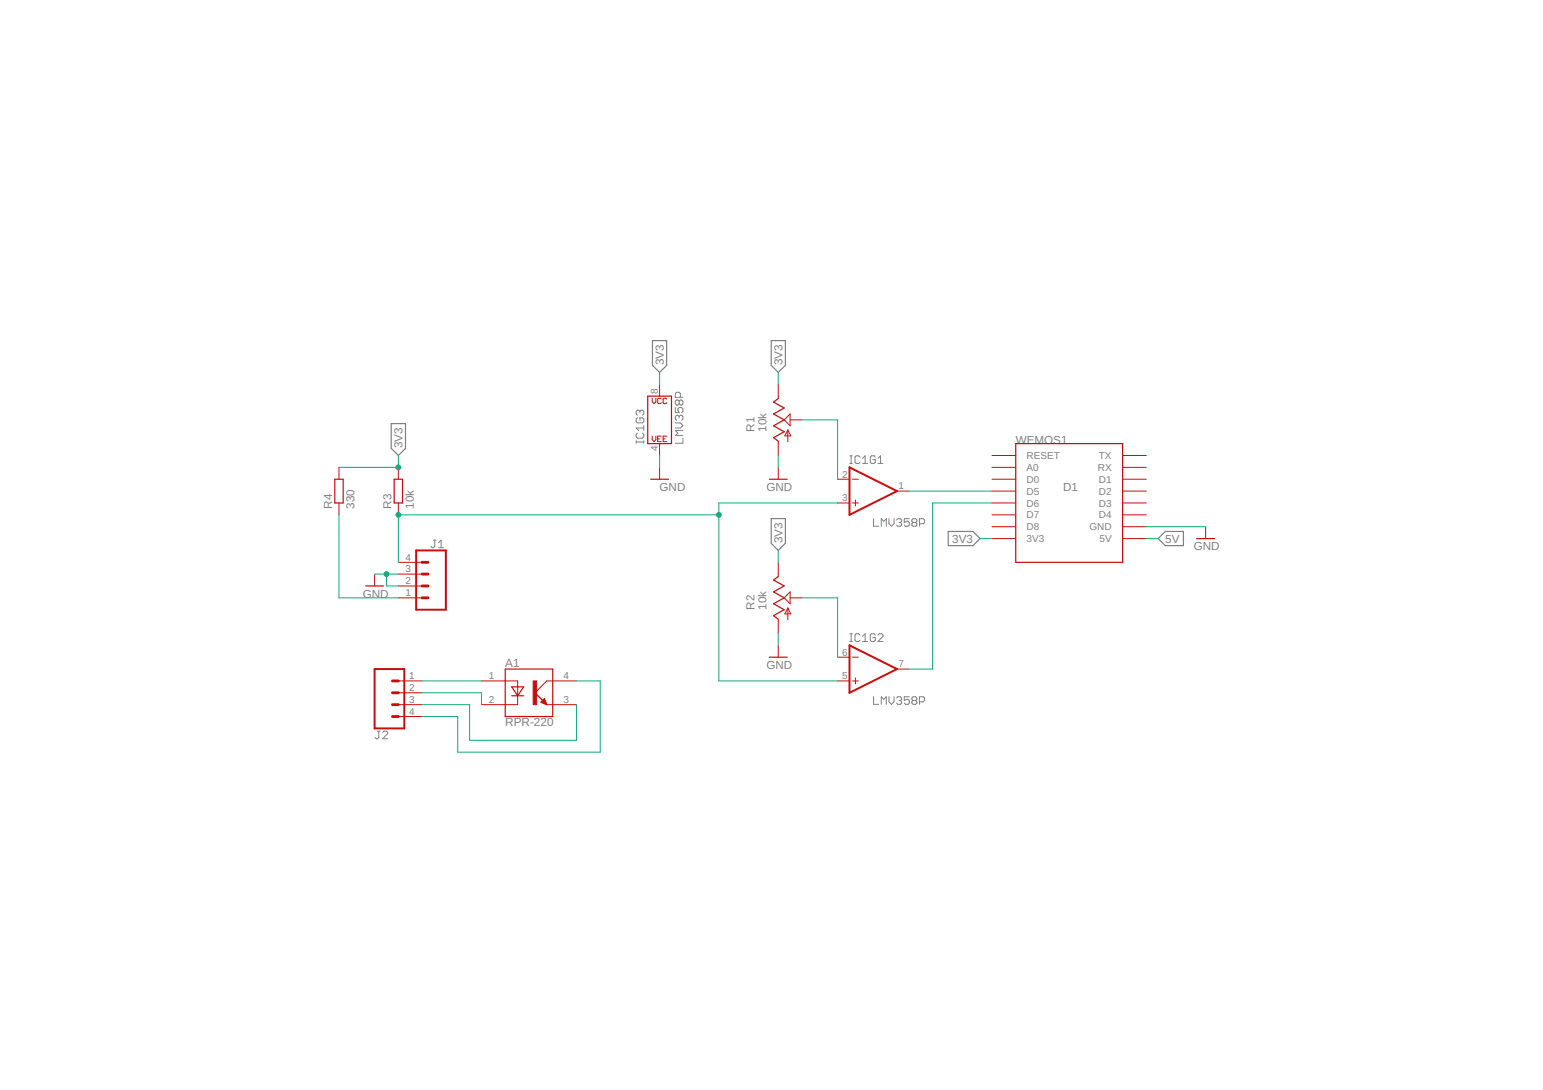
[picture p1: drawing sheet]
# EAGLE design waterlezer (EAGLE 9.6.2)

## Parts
A1  RPR-220  [PHODET_RPR-220]
IC1  OP-AMP  OPAMP-DUALDIP  [DIP08]
J1  CONN_04POLAR  [MOLEX-1X4]
J2  CONN_04POLAR  [MOLEX-1X4]
R1  10k  TRIM_US-S63P  [S63P]
R2  10k  TRIM_US-S63P  [S63P]
R3  10k  R-EU_0207/10  [0207/10]
R4  330  R-EU_0207/10  [0207/10]
WEMOS1  D1  WEMOS-D1-MINI  [WEMOS-D1-MINI]

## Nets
3V3 [3V3]: IC1.8(P$V+) R1.E R2.E R3.2 R4.2 WEMOS1.3V3
5V [5V]: WEMOS1.5V
GND [GND]: IC1.4(P$V-) J1.2 J1.3 R1.A R2.A WEMOS1.GND
N$1: A1.4(COLLECTOR) J2.4
N$2: A1.2(CATHODE) J2.2
N$3: J1.1 R4.1
N$4: A1.3(EMITTER) J2.3
N$6: A1.1(ANODE) J2.1
N$7: IC1.6(-IN) R2.S
N$8: IC1.2(-IN) R1.S
N$9: IC1.1(OUT) WEMOS1.D5
N$10: IC1.7(OUT) WEMOS1.D6
N$11: IC1.3(+IN) IC1.5(+IN) J1.4 R3.1
Unconnected: WEMOS1.A0 WEMOS1.D0 WEMOS1.D1 WEMOS1.D2 WEMOS1.D3 WEMOS1.D4 WEMOS1.D7 WEMOS1.D8 WEMOS1.RESET WEMOS1.RX WEMOS1.TX

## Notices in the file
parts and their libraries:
SparkFun-Connectors: Licensing: Creative Commons ShareAlike 4.0 International - https://creativecommons.org/licenses/by-sa/4.0
